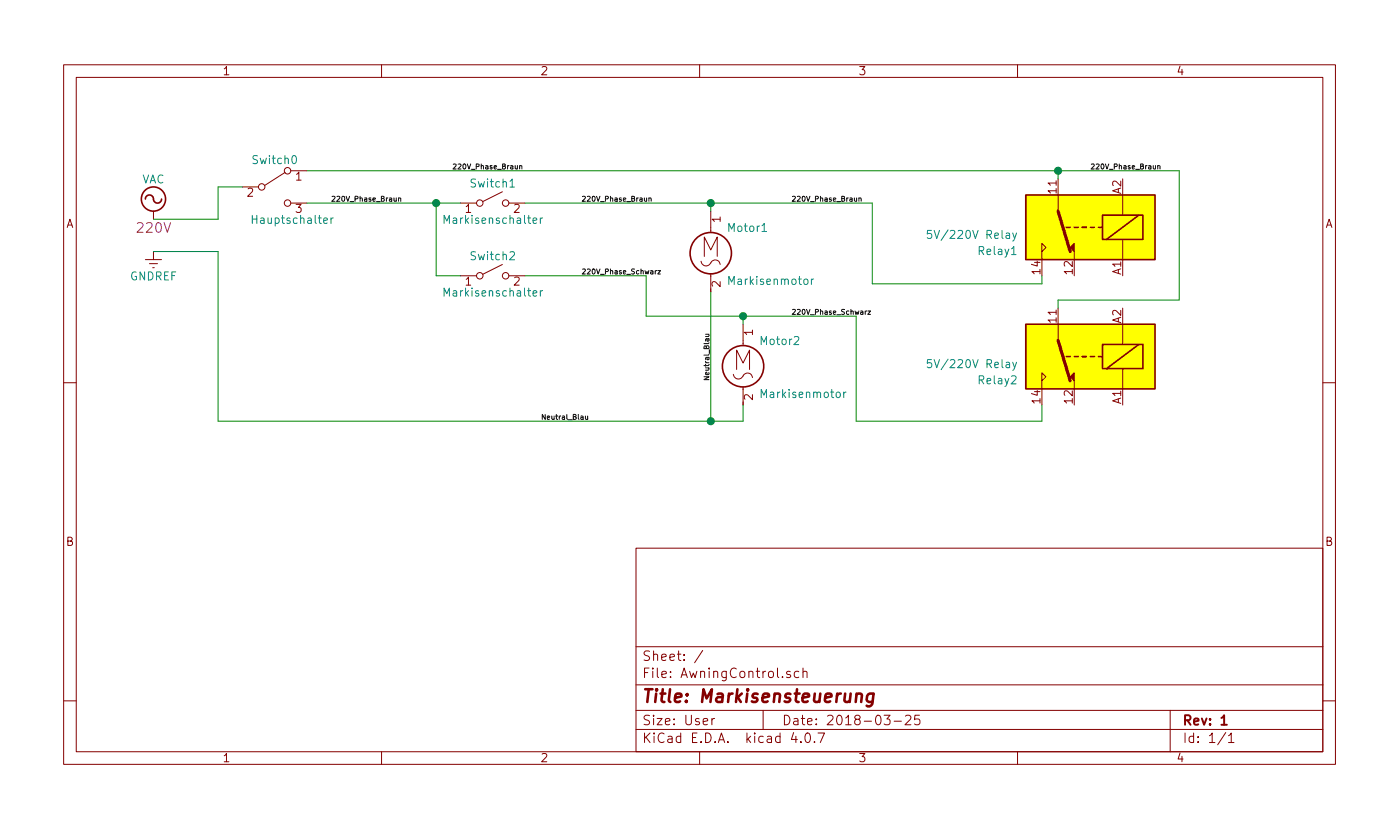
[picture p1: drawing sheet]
EESchema Schematic File Version 2
LIBS:power
LIBS:device
LIBS:switches
LIBS:relays
LIBS:motors
LIBS:transistors
LIBS:conn
LIBS:linear
LIBS:regul
LIBS:74xx
LIBS:cmos4000
LIBS:adc-dac
LIBS:memory
LIBS:xilinx
LIBS:microcontrollers
LIBS:dsp
LIBS:microchip
LIBS:analog_switches
LIBS:motorola
LIBS:texas
LIBS:intel
LIBS:audio
LIBS:interface
LIBS:digital-audio
LIBS:philips
LIBS:display
LIBS:cypress
LIBS:siliconi
LIBS:opto
LIBS:atmel
LIBS:contrib
LIBS:valves
EELAYER 25 0
EELAYER END
$Descr User 8661 5118
encoding utf-8
Sheet 1 1
Title "Markisensteuerung"
Date "2018-03-25"
Rev "1"
Comp ""
Comment1 ""
Comment2 ""
Comment3 ""
Comment4 ""
$EndDescr
$Comp
L SW_SPDT Switch0
U 1 1
P 1700 1150
F 0 "Switch0" H 1700 1320 50  0000 C CNN
F 1 "Hauptschalter" H 1550 950 50  0000 L CNN
F 2 "" H 1700 1150 50  0001 C CNN
F 3 "" H 1700 1150 50  0001 C CNN
	1    1700 1150
	1    0    0    -1  
$EndComp
$Comp
L SW_SPST Switch1
U 1 1
P 3050 1250
F 0 "Switch1" H 3050 1375 50  0000 C CNN
F 1 "Markisenschalter" H 3050 1150 50  0000 C CNN
F 2 "" H 3050 1250 50  0001 C CNN
F 3 "" H 3050 1250 50  0001 C CNN
	1    3050 1250
	1    0    0    -1  
$EndComp
$Comp
L SW_SPST Switch2
U 1 1
P 3050 1700
F 0 "Switch2" H 3050 1825 50  0000 C CNN
F 1 "Markisenschalter" H 3050 1600 50  0000 C CNN
F 2 "" H 3050 1700 50  0001 C CNN
F 3 "" H 3050 1700 50  0001 C CNN
	1    3050 1700
	1    0    0    -1  
$EndComp
$Comp
L Motor_AC Motor1
U 1 1
P 4400 1500
F 0 "Motor1" H 4500 1600 50  0000 L CNN
F 1 "Markisenmotor" H 4500 1300 50  0000 L TNN
F 2 "" H 4400 1410 50  0001 C CNN
F 3 "" H 4400 1410 50  0001 C CNN
	1    4400 1500
	1    0    0    -1  
$EndComp
$Comp
L Motor_AC Motor2
U 1 1
P 4600 2200
F 0 "Motor2" H 4700 2300 50  0000 L CNN
F 1 "Markisenmotor" H 4700 2000 50  0000 L TNN
F 2 "" H 4600 2110 50  0001 C CNN
F 3 "" H 4600 2110 50  0001 C CNN
	1    4600 2200
	1    0    0    -1  
$EndComp
$Comp
L FINDER-40.31 Relay1
U 1 1
P 6750 1400
F 0 "Relay1" H 7200 1550 50  0000 L CNN
F 1 "5V/220V Relay" H 7200 1450 50  0000 L CNN
F 2 "Relays_THT:Relay_SPDT_Finder_40.31" H 7890 1360 50  0001 C CNN
F 3 "" H 6750 1400 50  0001 C CNN
	1    6750 1400
	-1   0    0    1   
$EndComp
$Comp
L FINDER-40.31 Relay2
U 1 1
P 6750 2200
F 0 "Relay2" H 7200 2350 50  0000 L CNN
F 1 "5V/220V Relay" H 7200 2250 50  0000 L CNN
F 2 "Relays_THT:Relay_SPDT_Finder_40.31" H 7890 2160 50  0001 C CNN
F 3 "" H 6750 2200 50  0001 C CNN
	1    6750 2200
	-1   0    0    1   
$EndComp
$Comp
L VAC #PWR?
U 1 1
P 950 1350
F 0 "#PWR?" H 950 1250 50  0001 C CNN
F 1 "VAC" H 950 1600 50  0000 C CNN
F 2 "" H 950 1350 50  0001 C CNN
F 3 "" H 950 1350 50  0001 C CNN
F 4 "220V" H 950 1300 60  0000 C CNN "Voltage"
	1    950  1350
	1    0    0    -1  
$EndComp
$Comp
L GNDREF #PWR?
U 1 1
P 950 1550
F 0 "#PWR?" H 950 1300 50  0001 C CNN
F 1 "GNDREF" H 950 1400 50  0000 C CNN
F 2 "" H 950 1550 50  0001 C CNN
F 3 "" H 950 1550 50  0001 C CNN
	1    950  1550
	1    0    0    -1  
$EndComp
Text Label 2800 1050 0    31   ~ 0
220V_Phase_Braun
Text Label 3600 1250 0    31   ~ 0
220V_Phase_Braun
Text Label 3600 1700 0    31   ~ 0
220V_Phase_Schwarz
Text Label 4900 1250 0    31   ~ 0
220V_Phase_Braun
Text Label 4900 1950 0    31   ~ 0
220V_Phase_Schwarz
Text Label 3350 2600 0    31   ~ 0
Neutral_Blau
Text Label 6750 1050 0    31   ~ 0
220V_Phase_Braun
Wire Wire Line
	1900 1250 2700 1250
Wire Wire Line
	2700 1250 2850 1250
Wire Wire Line
	2700 1250 2700 1700
Wire Wire Line
	2700 1700 2850 1700
Connection ~ 2700 1250
Wire Wire Line
	3250 1250 4400 1250
Wire Wire Line
	4400 1250 5400 1250
Wire Wire Line
	4400 1250 4400 1300
Wire Wire Line
	3250 1700 4000 1700
Wire Wire Line
	4000 1700 4000 1950
Wire Wire Line
	4000 1950 4600 1950
Wire Wire Line
	4600 1950 5300 1950
Wire Wire Line
	1350 1550 1350 2600
Wire Wire Line
	1350 1550 950  1550
Wire Wire Line
	4400 1800 4400 2600
Wire Wire Line
	1350 2600 4400 2600
Wire Wire Line
	4400 2600 4600 2600
Wire Wire Line
	4600 2600 4600 2500
Connection ~ 4400 2600
Wire Wire Line
	1900 1050 6550 1050
Wire Wire Line
	6550 1050 7300 1050
Wire Wire Line
	6550 1050 6550 1100
Connection ~ 6550 1050
Wire Wire Line
	6450 1700 6450 1750
Wire Wire Line
	6450 1750 5400 1750
Wire Wire Line
	5400 1750 5400 1250
Connection ~ 4400 1250
Wire Wire Line
	6450 2600 5300 2600
Wire Wire Line
	5300 2600 5300 1950
Wire Wire Line
	950  1350 1350 1350
Wire Wire Line
	1350 1350 1350 1150
Wire Wire Line
	1350 1150 1500 1150
Wire Wire Line
	4600 1950 4600 2000
Connection ~ 4600 1950
Wire Wire Line
	6450 2600 6450 2500
Wire Wire Line
	7300 1050 7300 1850
Wire Wire Line
	7300 1850 6550 1850
Wire Wire Line
	6550 1850 6550 1900
Text Label 4400 2350 1    31   ~ 0
Neutral_Blau
Text Label 2050 1250 0    31   ~ 0
220V_Phase_Braun
$EndSCHEMATC
